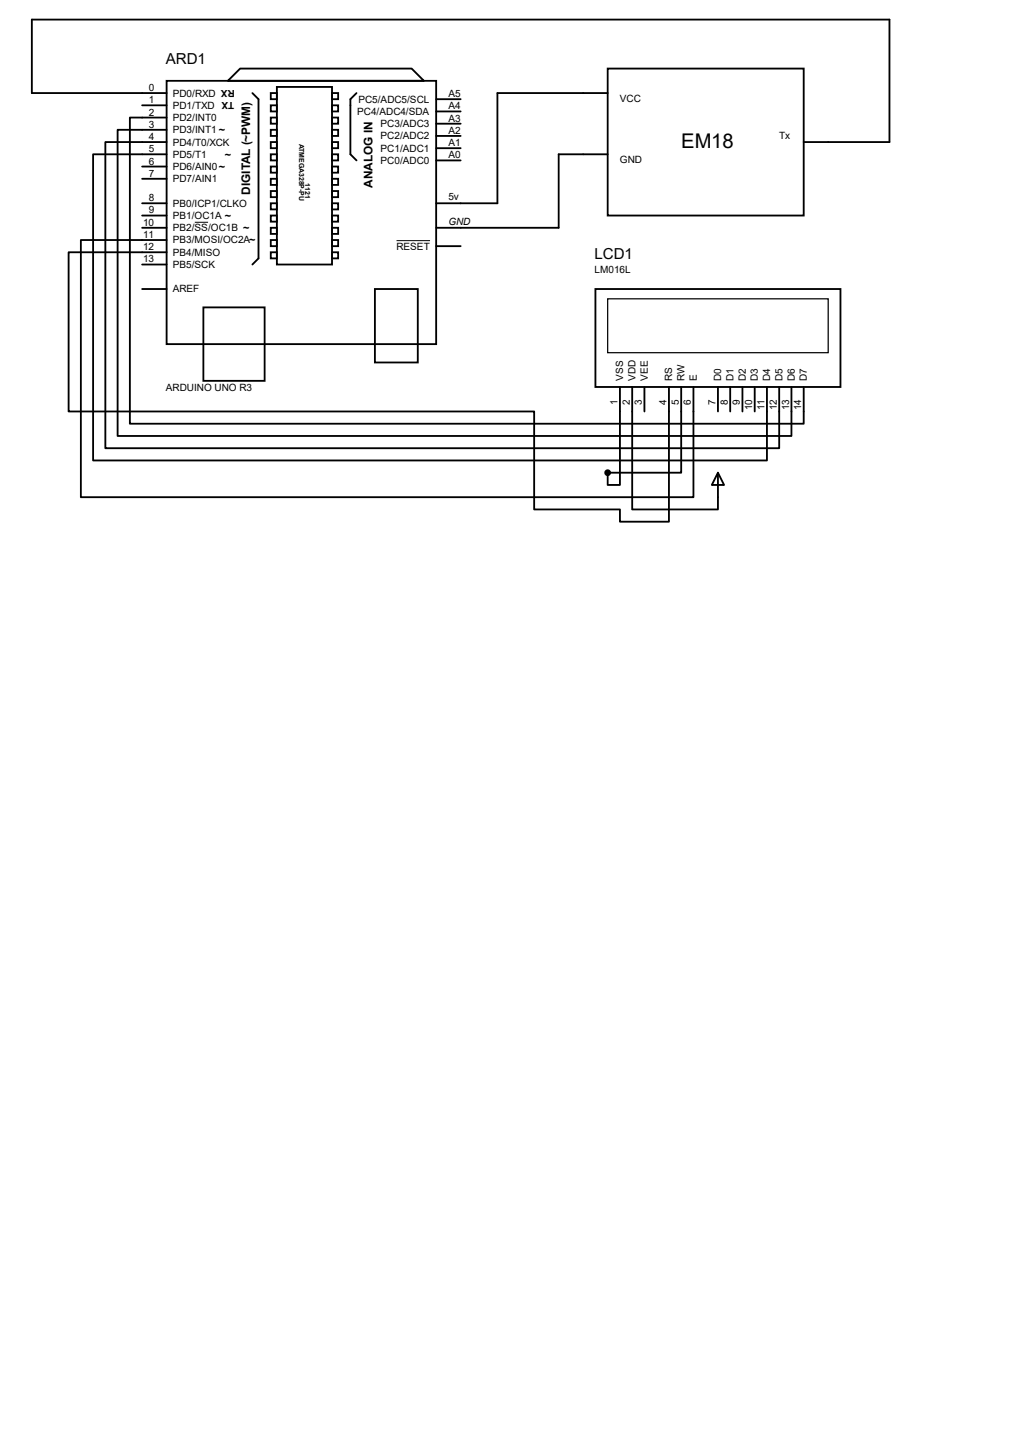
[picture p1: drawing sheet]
<svg xmlns="http://www.w3.org/2000/svg" width="210mm" height="297mm" viewBox="0 0 210 297" stroke-linecap="round" stroke-linejoin="round" font-family="sans-serif">
<g fill="none" stroke="#000" stroke-width=".38">
<path d="M34.5 16.8h55.9v54.6h-55.9zM34.5 19.3h-27.9v-15.2h177.8v25.4h-17.8M47.2 16.8l2.6-2.6h35.5l2.6 2.6zM52.3 19.3l1.3 1.3v33l-1.3 1.3M56.1 19.3h1.3v1.3h-1.3zM57.4 18h11.4v36.9h-11.4zM68.8 19.3h1.3v1.3h-1.3zM73.9 19.3l-1.3 1.3v11.4l1.3 1.3M126 14.2h40.6v30.5h-40.6zM126 19.3h-22.9v22.9h-12.7M29.5 21.8h5M29.5 34.5h5"/>
<path d="M29.5 37.1h5M34.5 24.4h-7.6v63.5h139.7v-7.6M34.5 26.9h-10.1v63.5h139.7v-10.1M34.5 29.5h-12.7v63.5h139.7v-12.7M34.5 32h-15.2v63.5h139.7v-15.2M56.1 39.6h1.3v1.3h-1.3zM56.1 37.1h1.3v1.3h-1.3zM56.1 34.5h1.3v1.3h-1.3zM56.1 32h1.3v1.3h-1.3zM56.1 29.5h1.3v1.2h-1.3zM56.1 26.9h1.3v1.3h-1.3zM56.1 24.4h1.3v1.3h-1.3z"/>
<path d="M56.1 21.8h1.3v1.3h-1.3zM68.8 39.6h1.3v1.3h-1.3zM68.8 37.1h1.3v1.3h-1.3zM68.8 34.5h1.3v1.3h-1.3zM68.8 32h1.3v1.3h-1.3zM68.8 29.5h1.3v1.2h-1.3zM68.8 26.9h1.3v1.3h-1.3zM68.8 24.4h1.3v1.3h-1.3zM68.8 21.8h1.3v1.3h-1.3zM90.4 20.6h5.1M90.4 23.1h5.1M90.4 25.7h5.1"/>
<path d="M90.4 28.2h5.1M90.4 30.7h5.1M90.4 33.3h5.1M126 32h-10.2v15.2h-25.4M29.5 42.2h5M29.5 44.7h5M29.5 47.2h5M29.5 54.9h5M29.5 59.9h5M34.5 49.8h-17.7v53.3h127v-22.8M34.5 52.3h-20.3v33h96.5v20.4h17.8v2.5h10.2v-27.9M56.1 52.3h1.3v1.3h-1.3z"/>
<path d="M56.1 49.8h1.3v1.3h-1.3zM56.1 47.2h1.3v1.3h-1.3zM56.1 44.7h1.3v1.3h-1.3zM56.1 42.2h1.3v1.2h-1.3zM68.8 52.3h1.3v1.3h-1.3zM68.8 49.8h1.3v1.3h-1.3zM68.8 47.2h1.3v1.3h-1.3zM68.8 44.7h1.3v1.3h-1.3zM68.8 42.2h1.3v1.2h-1.3zM77.7 59.9h8.9v15.3h-8.9zM90.4 51.1h5.1M123.4 59.9h50.8v20.4h-50.8z"/>
<path d="M42.2 63.8h12.7v15.2h-12.7zM128.5 80.3v20.3h-2.5v-2.6h15.2v-17.7M131.1 80.3v25.4h17.7v-7.7M133.6 80.3v5M148.8 98l1.3 2.6h-2.5zM148.8 80.3v5M151.4 80.3v5M153.9 80.3v5M156.5 80.3v5"/>
</g>
<path d="M40.4 46.1h2.7M82.2 49.9h7" fill="none" stroke="#000" stroke-width=".21"/>
<path d="M126 62h45.7v11.2h-45.7z" fill="none" stroke="#000" stroke-width=".25"/>
<circle cx="126" cy="98" r=".51" fill="#000" stroke="#000" stroke-width=".38"/>
<text font-size="4.2" x="141.2" y="30.7">EM18</text>
<g font-size="3.1">
<text x="34.4" y="13.4">ARD1</text>
<text x="123.3" y="53.7">LCD1</text>
</g>
<g font-size="2.5">
<text x="51.9" y="40.4" transform="rotate(-90 51.9 40.4)">DIGITAL (~PWM)</text>
<text x="77.3" y="38.9" transform="rotate(-90 77.3 38.9)">ANALOG IN</text>
</g>
<g font-size="2.2">
<text x="46.7" y="26.2" transform="rotate(-180 46.7 26.2)">~</text>
<text x="46.7" y="33.8" transform="rotate(-180 46.7 33.8)">~</text>
<text x="47.9" y="31.2" transform="rotate(-180 47.9 31.2)">~</text>
<text x="47.9" y="43.9" transform="rotate(-180 47.9 43.9)">~</text>
<text x="51.7" y="46.5" transform="rotate(-180 51.7 46.5)">~</text>
<text x="53" y="49" transform="rotate(-180 53 49)">~</text>
</g>
<g font-size="2.1">
<text x="30.9" y="18.9">0</text>
<text x="30.9" y="21.4">1</text>
<text x="30.9" y="24">2</text>
<text x="35.8" y="20">PD0/RXD</text>
<text x="35.8" y="22.6">PD1/TXD</text>
<text x="74" y="23.8">PC4/ADC4/SDA</text>
<text x="74.3" y="21.3">PC5/ADC5/SCL</text>
<text x="93" y="20.2">A5</text>
<text x="93" y="22.7">A4</text>
<text x="128.5" y="21.2">VCC</text>
<text x="30.9" y="26.5">3</text>
<text x="30.9" y="29">4</text>
<text x="35.8" y="25.1">PD2/INT0</text>
<text x="35.8" y="27.6">PD3/INT1</text>
<text x="78.9" y="26.4">PC3/ADC3</text>
<text x="78.9" y="28.9">PC2/ADC2</text>
<text x="93" y="25.2">A3</text>
<text x="93" y="27.8">A2</text>
<text x="161.5" y="28.8">Tx</text>
<text x="30.9" y="31.6">5</text>
<text x="30.9" y="34.1">6</text>
<text x="35.8" y="30.2">PD4/T0/XCK</text>
<text x="35.8" y="32.7">PD5/T1</text>
<text x="35.8" y="35.3">PD6/AIN0</text>
<text x="78.9" y="31.5">PC1/ADC1</text>
<text x="78.9" y="34">PC0/ADC0</text>
<text x="93" y="30.3">A1</text>
<text x="93" y="32.9">A0</text>
<text x="128.5" y="33.9">GND</text>
<text x="30.9" y="36.7">7</text>
<text x="30.9" y="41.7">8</text>
<text x="35.8" y="37.8">PD7/AIN1</text>
<text x="93" y="41.5">5v</text>
<text x="29.7" y="46.8">10</text>
<text x="30.9" y="44.3">9</text>
<text x="35.8" y="42.9">PB0/ICP1/CLKO</text>
<text x="35.8" y="45.4">PB1/OC1A</text>
<text x="35.8" y="48">PB2/SS/OC1B</text>
<text x="93" y="46.6">GND</text>
<text x="29.7" y="49.4">11</text>
<text x="29.7" y="51.9">12</text>
<text x="35.8" y="50.5">PB3/MOSI/OC2A</text>
<text x="35.8" y="53">PB4/MISO</text>
<text x="82.2" y="51.8">RESET</text>
<text x="29.7" y="54.4">13</text>
<text x="35.8" y="55.6">PB5/SCK</text>
<text x="123.3" y="56.6">LM016L</text>
<text x="35.8" y="60.7">AREF</text>
<text x="34.4" y="81.1">ARDUINO UNO R3</text>
<text x="128" y="83.9" transform="rotate(-90 128 83.9)">1</text>
<text x="129.2" y="79" transform="rotate(-90 129.2 79)">VSS</text>
<text x="130.6" y="83.9" transform="rotate(-90 130.6 83.9)">2</text>
<text x="131.7" y="79" transform="rotate(-90 131.7 79)">VDD</text>
<text x="133.1" y="83.9" transform="rotate(-90 133.1 83.9)">3</text>
<text x="134.3" y="79" transform="rotate(-90 134.3 79)">VEE</text>
<text x="138.2" y="83.9" transform="rotate(-90 138.2 83.9)">4</text>
<text x="139.4" y="79" transform="rotate(-90 139.4 79)">RS</text>
<text x="140.7" y="83.9" transform="rotate(-90 140.7 83.9)">5</text>
<text x="141.9" y="79" transform="rotate(-90 141.9 79)">RW</text>
<text x="143.3" y="83.9" transform="rotate(-90 143.3 83.9)">6</text>
<text x="144.4" y="79" transform="rotate(-90 144.4 79)">E</text>
<text x="148.3" y="83.9" transform="rotate(-90 148.3 83.9)">7</text>
<text x="149.5" y="79" transform="rotate(-90 149.5 79)">D0</text>
<text x="150.9" y="83.9" transform="rotate(-90 150.9 83.9)">8</text>
<text x="152.1" y="79" transform="rotate(-90 152.1 79)">D1</text>
<text x="153.4" y="83.9" transform="rotate(-90 153.4 83.9)">9</text>
<text x="154.6" y="79" transform="rotate(-90 154.6 79)">D2</text>
<text x="157.1" y="79" transform="rotate(-90 157.1 79)">D3</text>
<text x="159.7" y="79" transform="rotate(-90 159.7 79)">D4</text>
<text x="162.2" y="79" transform="rotate(-90 162.2 79)">D5</text>
<text x="164.8" y="79" transform="rotate(-90 164.8 79)">D6</text>
<text x="167.3" y="79" transform="rotate(-90 167.3 79)">D7</text>
<text x="156" y="85.1" transform="rotate(-90 156 85.1)">10</text>
<text x="158.5" y="85" transform="rotate(-90 158.5 85)">11</text>
<text x="161" y="85.1" transform="rotate(-90 161 85.1)">12</text>
<text x="163.6" y="85.1" transform="rotate(-90 163.6 85.1)">13</text>
<text x="166.1" y="85.1" transform="rotate(-90 166.1 85.1)">14</text>
</g>
<g font-size="2">
<text x="48.6" y="21.2" transform="rotate(-180 48.6 21.2)">TX</text>
<text x="48.7" y="18.6" transform="rotate(-180 48.7 18.6)">RX</text>
</g>
<g font-size="1.4">
<text x="62" y="29.8" transform="rotate(90 62 29.8)">ATMEGA328P-PU</text>
<text x="63.3" y="38.1" transform="rotate(90 63.3 38.1)">1121</text>
</g>
</svg>
